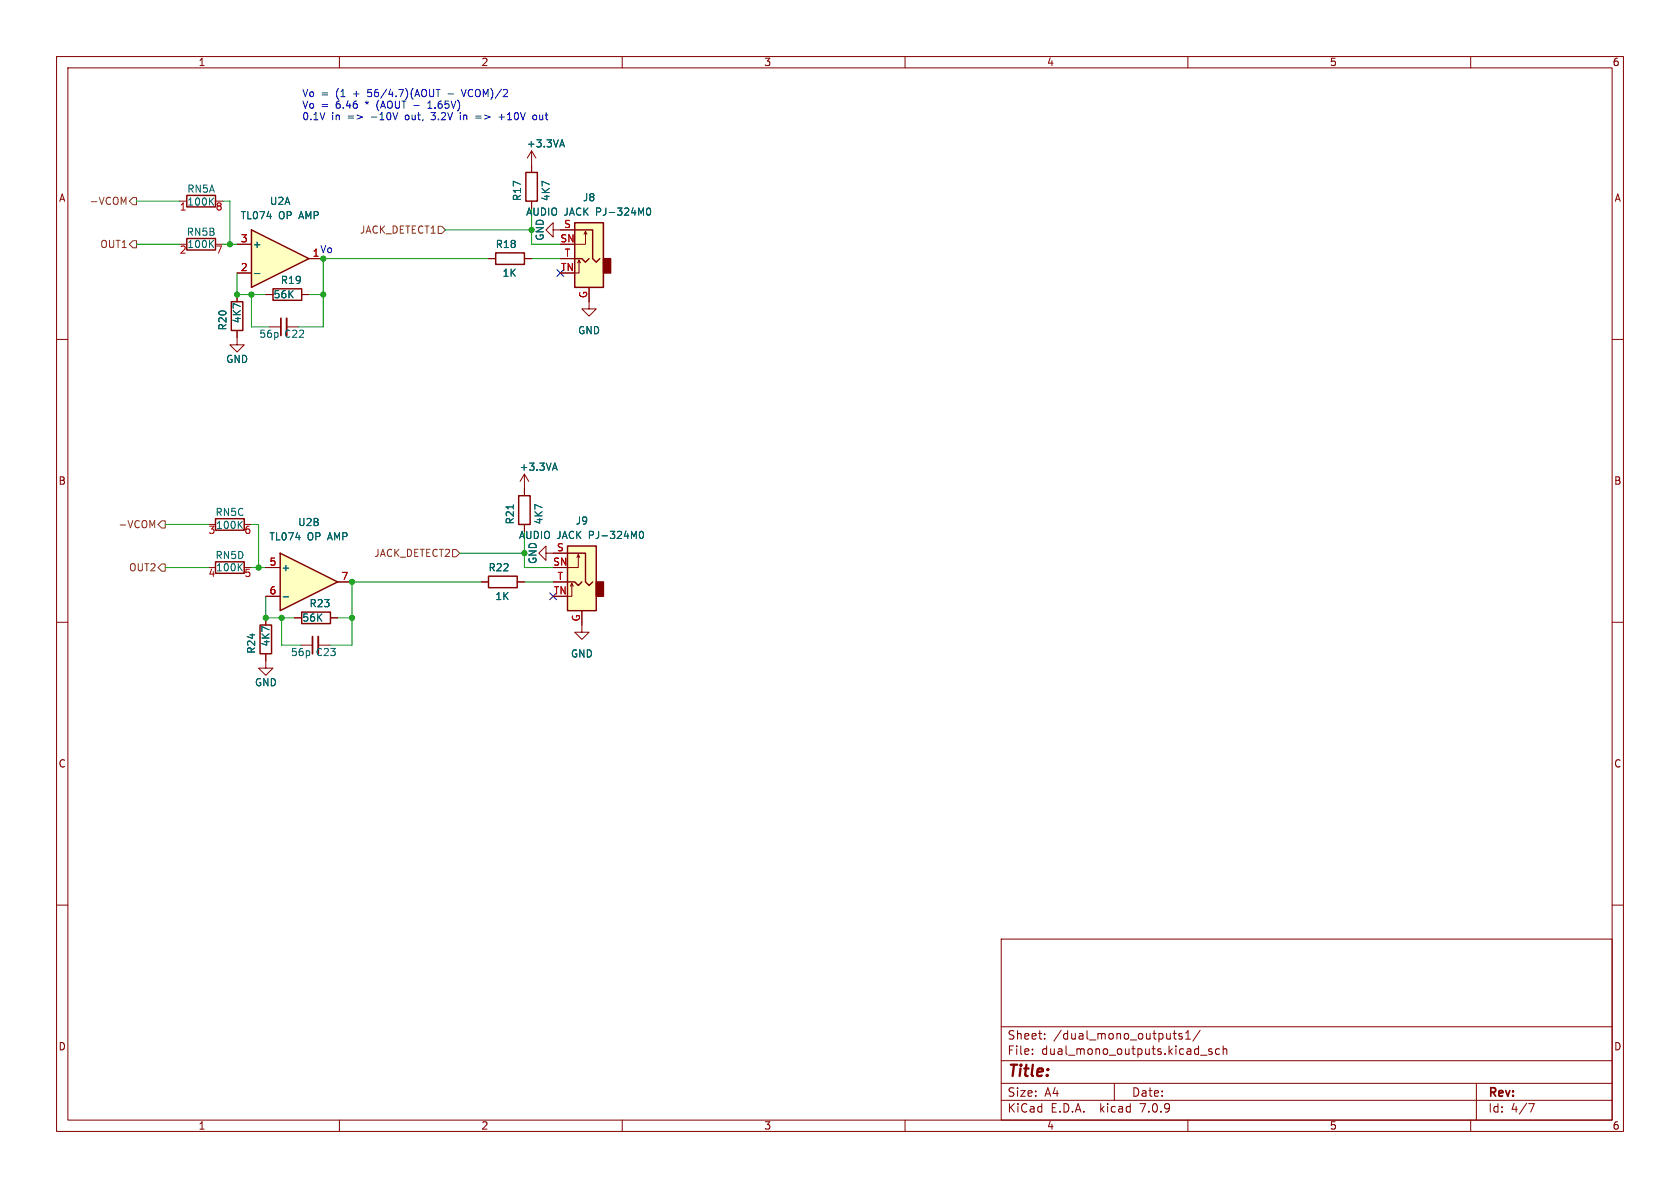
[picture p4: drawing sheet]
(kicad_sch (version 20211123) (generator eeschema)

 (paper "A4")

 (lib_symbols
  (symbol "Amplifier_Operational:TL074" (pin_names (offset 0.127)) (in_bom yes) (on_board yes)
   (property "Reference" "U" (id 0) (at 0 5.08 0) (effects (font (size 1.27 1.27)) (justify left)))
   (property "Value" "TL074" (id 1) (at 0 -5.08 0) (effects (font (size 1.27 1.27)) (justify left)))
   (property "Footprint" "" (id 2) (at -1.27 2.54 0) (effects (font (size 1.27 1.27)) hide))
   (property "Datasheet" "http://www.ti.com/lit/ds/symlink/tl071.pdf" (id 3) (at 1.27 5.08 0) (effects (font (size 1.27 1.27)) hide))
   (property "ki_locked" "" (id 4) (at 0 0 0) (effects (font (size 1.27 1.27))))
   (symbol "TL074_1_1"
    (polyline (pts (xy -5.08 5.08) (xy 5.08 0) (xy -5.08 -5.08) (xy -5.08 5.08)) (stroke (width 0.254) (type default) (color 0 0 0 0)) (fill (type background)))
    (pin output line (at 7.62 0 180) (length 2.54) (name "~" (effects (font (size 1.27 1.27)))) (number "1" (effects (font (size 1.27 1.27)))))
    (pin input line (at -7.62 -2.54 0) (length 2.54) (name "-" (effects (font (size 1.27 1.27)))) (number "2" (effects (font (size 1.27 1.27)))))
    (pin input line (at -7.62 2.54 0) (length 2.54) (name "+" (effects (font (size 1.27 1.27)))) (number "3" (effects (font (size 1.27 1.27))))))
   (symbol "TL074_2_1"
    (polyline (pts (xy -5.08 5.08) (xy 5.08 0) (xy -5.08 -5.08) (xy -5.08 5.08)) (stroke (width 0.254) (type default) (color 0 0 0 0)) (fill (type background)))
    (pin input line (at -7.62 2.54 0) (length 2.54) (name "+" (effects (font (size 1.27 1.27)))) (number "5" (effects (font (size 1.27 1.27)))))
    (pin input line (at -7.62 -2.54 0) (length 2.54) (name "-" (effects (font (size 1.27 1.27)))) (number "6" (effects (font (size 1.27 1.27)))))
    (pin output line (at 7.62 0 180) (length 2.54) (name "~" (effects (font (size 1.27 1.27)))) (number "7" (effects (font (size 1.27 1.27))))))
   (symbol "TL074_3_1"
    (polyline (pts (xy -5.08 5.08) (xy 5.08 0) (xy -5.08 -5.08) (xy -5.08 5.08)) (stroke (width 0.254) (type default) (color 0 0 0 0)) (fill (type background)))
    (pin input line (at -7.62 2.54 0) (length 2.54) (name "+" (effects (font (size 1.27 1.27)))) (number "10" (effects (font (size 1.27 1.27)))))
    (pin output line (at 7.62 0 180) (length 2.54) (name "~" (effects (font (size 1.27 1.27)))) (number "8" (effects (font (size 1.27 1.27)))))
    (pin input line (at -7.62 -2.54 0) (length 2.54) (name "-" (effects (font (size 1.27 1.27)))) (number "9" (effects (font (size 1.27 1.27))))))
   (symbol "TL074_4_1"
    (polyline (pts (xy -5.08 5.08) (xy 5.08 0) (xy -5.08 -5.08) (xy -5.08 5.08)) (stroke (width 0.254) (type default) (color 0 0 0 0)) (fill (type background)))
    (pin input line (at -7.62 2.54 0) (length 2.54) (name "+" (effects (font (size 1.27 1.27)))) (number "12" (effects (font (size 1.27 1.27)))))
    (pin input line (at -7.62 -2.54 0) (length 2.54) (name "-" (effects (font (size 1.27 1.27)))) (number "13" (effects (font (size 1.27 1.27)))))
    (pin output line (at 7.62 0 180) (length 2.54) (name "~" (effects (font (size 1.27 1.27)))) (number "14" (effects (font (size 1.27 1.27))))))
   (symbol "TL074_5_1"
    (pin power_in line (at -2.54 -7.62 90) (length 3.81) (name "V-" (effects (font (size 1.27 1.27)))) (number "11" (effects (font (size 1.27 1.27)))))
    (pin power_in line (at -2.54 7.62 270) (length 3.81) (name "V+" (effects (font (size 1.27 1.27)))) (number "4" (effects (font (size 1.27 1.27)))))))
  (symbol "Connector:AudioJack2_Ground_Switch" (in_bom yes) (on_board yes)
   (property "Reference" "J" (id 0) (at 0 11.43 0) (effects (font (size 1.27 1.27))))
   (property "Value" "AudioJack2_Ground_Switch" (id 1) (at 0 8.89 0) (effects (font (size 1.27 1.27))))
   (property "Footprint" "" (id 2) (at 0 5.08 0) (effects (font (size 1.27 1.27)) hide))
   (property "Datasheet" "~" (id 3) (at 0 5.08 0) (effects (font (size 1.27 1.27)) hide))
   (symbol "AudioJack2_Ground_Switch_0_1"
    (rectangle (start -2.54 -2.54) (end -3.81 0) (stroke (width 0.254) (type default) (color 0 0 0 0)) (fill (type outline)))
    (rectangle (start 2.54 6.35) (end -2.54 -5.08) (stroke (width 0.254) (type default) (color 0 0 0 0)) (fill (type background))))
   (symbol "AudioJack2_Ground_Switch_1_1"
    (polyline (pts (xy 0.635 4.826) (xy 0.889 4.318)) (stroke (width 0) (type default) (color 0 0 0 0)) (fill (type none)))
    (polyline (pts (xy 1.778 -0.254) (xy 2.032 -0.762)) (stroke (width 0) (type default) (color 0 0 0 0)) (fill (type none)))
    (polyline (pts (xy 0 0) (xy 0.635 -0.635) (xy 1.27 0) (xy 2.54 0)) (stroke (width 0.254) (type default) (color 0 0 0 0)) (fill (type none)))
    (polyline (pts (xy 2.54 -2.54) (xy 1.778 -2.54) (xy 1.778 -0.254) (xy 1.524 -0.762)) (stroke (width 0) (type default) (color 0 0 0 0)) (fill (type none)))
    (polyline (pts (xy 2.54 2.54) (xy 0.635 2.54) (xy 0.635 4.826) (xy 0.381 4.318)) (stroke (width 0) (type default) (color 0 0 0 0)) (fill (type none)))
    (polyline (pts (xy 2.54 5.08) (xy -0.635 5.08) (xy -0.635 0) (xy -1.27 -0.635) (xy -1.905 0)) (stroke (width 0.254) (type default) (color 0 0 0 0)) (fill (type none)))
    (pin passive line (at 0 -7.62 90) (length 2.54) (name "~" (effects (font (size 1.27 1.27)))) (number "G" (effects (font (size 1.27 1.27)))))
    (pin passive line (at 5.08 5.08 180) (length 2.54) (name "~" (effects (font (size 1.27 1.27)))) (number "S" (effects (font (size 1.27 1.27)))))
    (pin passive line (at 5.08 2.54 180) (length 2.54) (name "~" (effects (font (size 1.27 1.27)))) (number "SN" (effects (font (size 1.27 1.27)))))
    (pin passive line (at 5.08 0 180) (length 2.54) (name "~" (effects (font (size 1.27 1.27)))) (number "T" (effects (font (size 1.27 1.27)))))
    (pin passive line (at 5.08 -2.54 180) (length 2.54) (name "~" (effects (font (size 1.27 1.27)))) (number "TN" (effects (font (size 1.27 1.27)))))))
  (symbol "Device:C_Small" (pin_numbers hide) (pin_names (offset 0.254) hide) (in_bom yes) (on_board yes)
   (property "Reference" "C" (id 0) (at 0.254 1.778 0) (effects (font (size 1.27 1.27)) (justify left)))
   (property "Value" "C_Small" (id 1) (at 0.254 -2.032 0) (effects (font (size 1.27 1.27)) (justify left)))
   (property "Footprint" "" (id 2) (at 0 0 0) (effects (font (size 1.27 1.27)) hide))
   (property "Datasheet" "~" (id 3) (at 0 0 0) (effects (font (size 1.27 1.27)) hide))
   (symbol "C_Small_0_1"
    (polyline (pts (xy -1.524 -0.508) (xy 1.524 -0.508)) (stroke (width 0.3302) (type default) (color 0 0 0 0)) (fill (type none)))
    (polyline (pts (xy -1.524 0.508) (xy 1.524 0.508)) (stroke (width 0.3048) (type default) (color 0 0 0 0)) (fill (type none))))
   (symbol "C_Small_1_1"
    (pin passive line (at 0 2.54 270) (length 2.032) (name "~" (effects (font (size 1.27 1.27)))) (number "1" (effects (font (size 1.27 1.27)))))
    (pin passive line (at 0 -2.54 90) (length 2.032) (name "~" (effects (font (size 1.27 1.27)))) (number "2" (effects (font (size 1.27 1.27)))))))
  (symbol "Device:R" (pin_numbers hide) (pin_names (offset 0)) (in_bom yes) (on_board yes)
   (property "Reference" "R" (id 0) (at 2.032 0 90) (effects (font (size 1.27 1.27))))
   (property "Value" "R" (id 1) (at 0 0 90) (effects (font (size 1.27 1.27))))
   (property "Footprint" "" (id 2) (at -1.778 0 90) (effects (font (size 1.27 1.27)) hide))
   (property "Datasheet" "~" (id 3) (at 0 0 0) (effects (font (size 1.27 1.27)) hide))
   (symbol "R_0_1"
    (rectangle (start -1.016 -2.54) (end 1.016 2.54) (stroke (width 0.254) (type default) (color 0 0 0 0)) (fill (type none))))
   (symbol "R_1_1"
    (pin passive line (at 0 3.81 270) (length 1.27) (name "~" (effects (font (size 1.27 1.27)))) (number "1" (effects (font (size 1.27 1.27)))))
    (pin passive line (at 0 -3.81 90) (length 1.27) (name "~" (effects (font (size 1.27 1.27)))) (number "2" (effects (font (size 1.27 1.27)))))))
  (symbol "Device:R_Pack04_Split" (pin_names (offset 0) hide) (in_bom yes) (on_board yes)
   (property "Reference" "RN" (id 0) (at 2.032 0 90) (effects (font (size 1.27 1.27))))
   (property "Value" "R_Pack04_Split" (id 1) (at 0 0 90) (effects (font (size 1.27 1.27))))
   (property "Footprint" "" (id 2) (at -2.032 0 90) (effects (font (size 1.27 1.27)) hide))
   (property "Datasheet" "~" (id 3) (at 0 0 0) (effects (font (size 1.27 1.27)) hide))
   (symbol "R_Pack04_Split_0_1"
    (rectangle (start 1.016 2.54) (end -1.016 -2.54) (stroke (width 0.254) (type default) (color 0 0 0 0)) (fill (type none))))
   (symbol "R_Pack04_Split_1_1"
    (pin passive line (at 0 -3.81 90) (length 1.27) (name "R1.1" (effects (font (size 1.27 1.27)))) (number "1" (effects (font (size 1.27 1.27)))))
    (pin passive line (at 0 3.81 270) (length 1.27) (name "R1.2" (effects (font (size 1.27 1.27)))) (number "8" (effects (font (size 1.27 1.27))))))
   (symbol "R_Pack04_Split_2_1"
    (pin passive line (at 0 -3.81 90) (length 1.27) (name "R2.1" (effects (font (size 1.27 1.27)))) (number "2" (effects (font (size 1.27 1.27)))))
    (pin passive line (at 0 3.81 270) (length 1.27) (name "R2.2" (effects (font (size 1.27 1.27)))) (number "7" (effects (font (size 1.27 1.27))))))
   (symbol "R_Pack04_Split_3_1"
    (pin passive line (at 0 -3.81 90) (length 1.27) (name "R3.1" (effects (font (size 1.27 1.27)))) (number "3" (effects (font (size 1.27 1.27)))))
    (pin passive line (at 0 3.81 270) (length 1.27) (name "R3.2" (effects (font (size 1.27 1.27)))) (number "6" (effects (font (size 1.27 1.27))))))
   (symbol "R_Pack04_Split_4_1"
    (pin passive line (at 0 -3.81 90) (length 1.27) (name "R4.1" (effects (font (size 1.27 1.27)))) (number "4" (effects (font (size 1.27 1.27)))))
    (pin passive line (at 0 3.81 270) (length 1.27) (name "R4.2" (effects (font (size 1.27 1.27)))) (number "5" (effects (font (size 1.27 1.27)))))))
  (symbol "power:+3.3VA" (power) (pin_names (offset 0)) (in_bom yes) (on_board yes)
   (property "Reference" "#PWR" (id 0) (at 0 -3.81 0) (effects (font (size 1.27 1.27)) hide))
   (property "Value" "+3.3VA" (id 1) (at 0 3.556 0) (effects (font (size 1.27 1.27))))
   (property "Footprint" "" (id 2) (at 0 0 0) (effects (font (size 1.27 1.27)) hide))
   (property "Datasheet" "" (id 3) (at 0 0 0) (effects (font (size 1.27 1.27)) hide))
   (symbol "+3.3VA_0_1"
    (polyline (pts (xy -0.762 1.27) (xy 0 2.54)) (stroke (width 0) (type default) (color 0 0 0 0)) (fill (type none)))
    (polyline (pts (xy 0 0) (xy 0 2.54)) (stroke (width 0) (type default) (color 0 0 0 0)) (fill (type none)))
    (polyline (pts (xy 0 2.54) (xy 0.762 1.27)) (stroke (width 0) (type default) (color 0 0 0 0)) (fill (type none))))
   (symbol "+3.3VA_1_1"
    (pin power_in line (at 0 0 90) (length 0) hide (name "+3.3VA" (effects (font (size 1.27 1.27)))) (number "1" (effects (font (size 1.27 1.27)))))))
  (symbol "power:GND" (power) (pin_names (offset 0)) (in_bom yes) (on_board yes)
   (property "Reference" "#PWR" (id 0) (at 0 -6.35 0) (effects (font (size 1.27 1.27)) hide))
   (property "Value" "GND" (id 1) (at 0 -3.81 0) (effects (font (size 1.27 1.27))))
   (property "Footprint" "" (id 2) (at 0 0 0) (effects (font (size 1.27 1.27)) hide))
   (property "Datasheet" "" (id 3) (at 0 0 0) (effects (font (size 1.27 1.27)) hide))
   (symbol "GND_0_1"
    (polyline (pts (xy 0 0) (xy 0 -1.27) (xy 1.27 -1.27) (xy 0 -2.54) (xy -1.27 -1.27) (xy 0 -1.27)) (stroke (width 0) (type default) (color 0 0 0 0)) (fill (type none))))
   (symbol "GND_1_1"
    (pin power_in line (at 0 0 270) (length 0) hide (name "GND" (effects (font (size 1.27 1.27)))) (number "1" (effects (font (size 1.27 1.27))))))))

 (junction (at 46.99 109.22) (diameter 0) (color 0 0 0 0))
 (junction (at 62.23 102.87) (diameter 0) (color 0 0 0 0))
 (junction (at 62.23 109.22) (diameter 0) (color 0 0 0 0))
 (junction (at 57.15 52.07) (diameter 0) (color 0 0 0 0))
 (junction (at 57.15 45.72) (diameter 0) (color 0 0 0 0))
 (junction (at 45.72 100.33) (diameter 0) (color 0 0 0 0))
 (junction (at 92.71 97.79) (diameter 0) (color 0 0 0 0))
 (junction (at 40.64 43.18) (diameter 0) (color 0 0 0 0))
 (junction (at 44.45 52.07) (diameter 0) (color 0 0 0 0))
 (junction (at 49.7891 109.22) (diameter 0) (color 0 0 0 0))
 (junction (at 93.98 40.64) (diameter 0) (color 0 0 0 0))
 (junction (at 41.91 52.07) (diameter 0) (color 0 0 0 0))

 (no_connect (at 99.06 48.26))
 (no_connect (at 97.79 105.41))

 (wire (pts (xy 46.99 109.22) (xy 46.99 105.41)) (stroke (width 0) (type default) (color 0 0 0 0)))
 (wire (pts (xy 92.71 100.33) (xy 92.71 97.79)) (stroke (width 0) (type default) (color 0 0 0 0)))
 (wire (pts (xy 24.13 43.18) (xy 31.75 43.18)) (stroke (width 0) (type default) (color 0 0 0 0)))
 (wire (pts (xy 49.7891 114.046) (xy 49.7891 109.22)) (stroke (width 0) (type default) (color 0 0 0 0)))
 (wire (pts (xy 57.15 52.07) (xy 57.15 45.72)) (stroke (width 0) (type default) (color 0 0 0 0)))
 (wire (pts (xy 45.72 100.33) (xy 46.99 100.33)) (stroke (width 0) (type default) (color 0 0 0 0)))
 (wire (pts (xy 45.72 92.71) (xy 45.72 100.33)) (stroke (width 0) (type default) (color 0 0 0 0)))
 (wire (pts (xy 47.625 57.785) (xy 44.45 57.785)) (stroke (width 0) (type default) (color 0 0 0 0)))
 (wire (pts (xy 24.13 35.56) (xy 31.75 35.56)) (stroke (width 0) (type default) (color 0 0 0 0)))
 (wire (pts (xy 92.71 102.87) (xy 97.79 102.87)) (stroke (width 0) (type default) (color 0 0 0 0)))
 (wire (pts (xy 46.99 52.07) (xy 44.45 52.07)) (stroke (width 0) (type default) (color 0 0 0 0)))
 (wire (pts (xy 40.64 35.56) (xy 40.64 43.18)) (stroke (width 0) (type default) (color 0 0 0 0)))
 (wire (pts (xy 40.64 43.18) (xy 41.91 43.18)) (stroke (width 0) (type default) (color 0 0 0 0)))
 (wire (pts (xy 44.45 52.07) (xy 41.91 52.07)) (stroke (width 0) (type default) (color 0 0 0 0)))
 (wire (pts (xy 93.98 43.18) (xy 99.06 43.18)) (stroke (width 0) (type default) (color 0 0 0 0)))
 (wire (pts (xy 39.37 35.56) (xy 40.64 35.56)) (stroke (width 0) (type default) (color 0 0 0 0)))
 (wire (pts (xy 92.71 97.79) (xy 92.71 93.98)) (stroke (width 0) (type default) (color 0 0 0 0)))
 (wire (pts (xy 92.71 100.33) (xy 97.79 100.33)) (stroke (width 0) (type default) (color 0 0 0 0)))
 (wire (pts (xy 93.98 40.64) (xy 93.98 36.83)) (stroke (width 0) (type default) (color 0 0 0 0)))
 (wire (pts (xy 39.37 43.18) (xy 40.64 43.18)) (stroke (width 0) (type default) (color 0 0 0 0)))
 (wire (pts (xy 41.91 52.07) (xy 41.91 48.26)) (stroke (width 0) (type default) (color 0 0 0 0)))
 (wire (pts (xy 49.7891 109.22) (xy 46.99 109.22)) (stroke (width 0) (type default) (color 0 0 0 0)))
 (wire (pts (xy 44.45 92.71) (xy 45.72 92.71)) (stroke (width 0) (type default) (color 0 0 0 0)))
 (wire (pts (xy 53.213 114.046) (xy 49.7891 114.046)) (stroke (width 0) (type default) (color 0 0 0 0)))
 (wire (pts (xy 62.23 114.046) (xy 62.23 109.22)) (stroke (width 0) (type default) (color 0 0 0 0)))
 (wire (pts (xy 52.705 57.785) (xy 57.15 57.785)) (stroke (width 0) (type default) (color 0 0 0 0)))
 (wire (pts (xy 59.69 109.22) (xy 62.23 109.22)) (stroke (width 0) (type default) (color 0 0 0 0)))
 (wire (pts (xy 57.15 57.785) (xy 57.15 52.07)) (stroke (width 0) (type default) (color 0 0 0 0)))
 (wire (pts (xy 62.23 109.22) (xy 62.23 102.87)) (stroke (width 0) (type default) (color 0 0 0 0)))
 (wire (pts (xy 54.61 52.07) (xy 57.15 52.07)) (stroke (width 0) (type default) (color 0 0 0 0)))
 (wire (pts (xy 29.21 100.33) (xy 36.83 100.33)) (stroke (width 0) (type default) (color 0 0 0 0)))
 (wire (pts (xy 78.74 40.64) (xy 93.98 40.64)) (stroke (width 0) (type default) (color 0 0 0 0)))
 (wire (pts (xy 29.21 92.71) (xy 36.83 92.71)) (stroke (width 0) (type default) (color 0 0 0 0)))
 (wire (pts (xy 57.15 45.72) (xy 86.36 45.72)) (stroke (width 0) (type default) (color 0 0 0 0)))
 (wire (pts (xy 81.28 97.79) (xy 92.71 97.79)) (stroke (width 0) (type default) (color 0 0 0 0)))
 (wire (pts (xy 93.98 43.18) (xy 93.98 40.64)) (stroke (width 0) (type default) (color 0 0 0 0)))
 (wire (pts (xy 44.45 100.33) (xy 45.72 100.33)) (stroke (width 0) (type default) (color 0 0 0 0)))
 (wire (pts (xy 62.23 102.87) (xy 85.09 102.87)) (stroke (width 0) (type default) (color 0 0 0 0)))
 (wire (pts (xy 58.293 114.046) (xy 62.23 114.046)) (stroke (width 0) (type default) (color 0 0 0 0)))
 (wire (pts (xy 93.98 45.72) (xy 99.06 45.72)) (stroke (width 0) (type default) (color 0 0 0 0)))
 (wire (pts (xy 44.45 57.785) (xy 44.45 52.07)) (stroke (width 0) (type default) (color 0 0 0 0)))
 (wire (pts (xy 52.07 109.22) (xy 49.7891 109.22)) (stroke (width 0) (type default) (color 0 0 0 0)))

 (text "Vo" (at 56.515 45.085 0) (effects (font (size 1.27 1.27)) (justify left bottom)))
 (text "Vo = (1 + 56/4.7)(AOUT - VCOM)/2\nVo = 6.46 * (AOUT - 1.65V)\n0.1V in => -10V out, 3.2V in => +10V out" (at 53.34 21.59 0) (effects (font (size 1.27 1.27)) (justify left bottom)))

 (hierarchical_label "OUT1" (shape output) (at 24.13 43.18 180) (effects (font (size 1.27 1.27)) (justify right)))
 (hierarchical_label "-VCOM" (shape output) (at 29.21 92.71 180) (effects (font (size 1.27 1.27)) (justify right)))
 (hierarchical_label "-VCOM" (shape output) (at 24.13 35.56 180) (effects (font (size 1.27 1.27)) (justify right)))
 (hierarchical_label "OUT2" (shape output) (at 29.21 100.33 180) (effects (font (size 1.27 1.27)) (justify right)))
 (hierarchical_label "JACK_DETECT2" (shape input) (at 81.28 97.79 180) (effects (font (size 1.27 1.27)) (justify right)))
 (hierarchical_label "JACK_DETECT1" (shape input) (at 78.74 40.64 180) (effects (font (size 1.27 1.27)) (justify right)))

 (symbol (lib_id "Device:R") (at 92.71 90.17 180) (unit 1) (in_bom yes) (on_board yes)
  (property "Reference" "R21" (id 0) (at 90.17 88.9 90) (effects (font (size 1.27 1.27)) (justify left)))
  (property "Value" "4K7" (id 1) (at 95.25 88.9 90) (effects (font (size 1.27 1.27)) (justify left)))
  (property "Footprint" "Resistor_SMD:R_0402_1005Metric" (id 2) (at 94.488 90.17 90) (effects (font (size 1.27 1.27)) hide))
  (property "Datasheet" "https://datasheet.lcsc.com/lcsc/1809041728_YAGEO-RC0402FR-074K7L_C105871.pdf" (id 3) (at 92.71 90.17 0) (effects (font (size 1.27 1.27)) hide))
  (property "lcsc#" "C105871" (id 4) (at 92.71 90.17 0) (effects (font (size 1.27 1.27)) hide))
  (property "mfg#" "RC0402FR-074K7L" (id 5) (at 92.71 90.17 0) (effects (font (size 1.27 1.27)) hide)) (pin "1") (pin "2"))

 (symbol (lib_id "Device:R_Pack04_Split") (at 40.64 92.71 270) (unit 3) (in_bom yes) (on_board yes)
  (property "Reference" "RN5" (id 0) (at 40.64 90.551 90))
  (property "Value" "100K" (id 1) (at 40.64 92.837 90))
  (property "Footprint" "Resistor_SMD:R_Array_Convex_4x0402" (id 2) (at 40.64 90.678 90) (effects (font (size 1.27 1.27)) hide))
  (property "Datasheet" "https://datasheet.lcsc.com/lcsc/1811141451_YAGEO-YC124-FR-07100KL_C326786.pdf" (id 3) (at 40.64 92.71 0) (effects (font (size 1.27 1.27)) hide))
  (property "dig#" "" (id 4) (at 40.64 92.71 0) (effects (font (size 1.27 1.27)) hide))
  (property "mfg#" "YC124-FR-07100KL" (id 5) (at 40.64 92.71 0) (effects (font (size 1.27 1.27)) hide))
  (property "lcsc#" "C326786" (id 6) (at 40.64 92.71 0) (effects (font (size 1.27 1.27)) hide)) (pin "1") (pin "8") (pin "2") (pin "7") (pin "3") (pin "6") (pin "4") (pin "5"))

 (symbol (lib_id "Device:R_Pack04_Split") (at 40.64 100.33 270) (unit 4) (in_bom yes) (on_board yes)
  (property "Reference" "RN5" (id 0) (at 40.64 98.171 90))
  (property "Value" "100K" (id 1) (at 40.64 100.33 90))
  (property "Footprint" "Resistor_SMD:R_Array_Convex_4x0402" (id 2) (at 40.64 98.298 90) (effects (font (size 1.27 1.27)) hide))
  (property "Datasheet" "https://datasheet.lcsc.com/lcsc/1811141451_YAGEO-YC124-FR-07100KL_C326786.pdf" (id 3) (at 40.64 100.33 0) (effects (font (size 1.27 1.27)) hide))
  (property "dig#" "" (id 4) (at 40.64 100.33 0) (effects (font (size 1.27 1.27)) hide))
  (property "mfg#" "YC124-FR-07100KL" (id 5) (at 40.64 100.33 0) (effects (font (size 1.27 1.27)) hide))
  (property "lcsc#" "C326786" (id 6) (at 40.64 100.33 0) (effects (font (size 1.27 1.27)) hide)) (pin "1") (pin "8") (pin "2") (pin "7") (pin "3") (pin "6") (pin "4") (pin "5"))

 (symbol (lib_id "power:GND") (at 97.79 97.79 270) (mirror x) (unit 1) (in_bom yes) (on_board yes)
  (property "Reference" "#PWR084" (id 0) (at 91.44 97.79 0) (effects (font (size 1.27 1.27)) hide))
  (property "Value" "GND" (id 1) (at 94.2028 99.8064 0) (effects (font (size 1.27 1.27)) (justify left)))
  (property "Footprint" "" (id 2) (at 97.79 97.79 0) (effects (font (size 1.27 1.27)) hide))
  (property "Datasheet" "" (id 3) (at 97.79 97.79 0) (effects (font (size 1.27 1.27)) hide)) (pin "1"))

 (symbol (lib_id "power:GND") (at 102.87 110.49 0) (mirror y) (unit 1) (in_bom yes) (on_board yes) (fields_autoplaced)
  (property "Reference" "#PWR085" (id 0) (at 102.87 116.84 0) (effects (font (size 1.27 1.27)) hide))
  (property "Value" "GND" (id 1) (at 102.87 115.57 0))
  (property "Footprint" "" (id 2) (at 102.87 110.49 0) (effects (font (size 1.27 1.27)) hide))
  (property "Datasheet" "" (id 3) (at 102.87 110.49 0) (effects (font (size 1.27 1.27)) hide)) (pin "1"))

 (symbol (lib_id "Device:R_Pack04_Split") (at 35.56 43.18 270) (unit 2) (in_bom yes) (on_board yes)
  (property "Reference" "RN5" (id 0) (at 35.56 41.021 90))
  (property "Value" "100K" (id 1) (at 35.56 43.18 90))
  (property "Footprint" "Resistor_SMD:R_Array_Convex_4x0402" (id 2) (at 35.56 41.148 90) (effects (font (size 1.27 1.27)) hide))
  (property "Datasheet" "https://datasheet.lcsc.com/lcsc/1811141451_YAGEO-YC124-FR-07100KL_C326786.pdf" (id 3) (at 35.56 43.18 0) (effects (font (size 1.27 1.27)) hide))
  (property "dig#" "" (id 4) (at 35.56 43.18 0) (effects (font (size 1.27 1.27)) hide))
  (property "mfg#" "YC124-FR-07100KL" (id 5) (at 35.56 43.18 0) (effects (font (size 1.27 1.27)) hide))
  (property "lcsc#" "C326786" (id 6) (at 35.56 43.18 0) (effects (font (size 1.27 1.27)) hide)) (pin "1") (pin "8") (pin "2") (pin "7") (pin "3") (pin "6") (pin "4") (pin "5"))

 (symbol (lib_id "Device:R") (at 46.99 113.03 180) (unit 1) (in_bom yes) (on_board yes)
  (property "Reference" "R24" (id 0) (at 44.45 111.76 90) (effects (font (size 1.27 1.27)) (justify left)))
  (property "Value" "4K7" (id 1) (at 46.99 110.49 90) (effects (font (size 1.27 1.27)) (justify left)))
  (property "Footprint" "Resistor_SMD:R_0402_1005Metric" (id 2) (at 48.768 113.03 90) (effects (font (size 1.27 1.27)) hide))
  (property "Datasheet" "https://datasheet.lcsc.com/lcsc/1809041728_YAGEO-RC0402FR-074K7L_C105871.pdf" (id 3) (at 46.99 113.03 0) (effects (font (size 1.27 1.27)) hide))
  (property "lcsc#" "C105871" (id 4) (at 46.99 113.03 0) (effects (font (size 1.27 1.27)) hide))
  (property "mfg#" "RC0402FR-074K7L" (id 5) (at 46.99 113.03 0) (effects (font (size 1.27 1.27)) hide)) (pin "1") (pin "2"))

 (symbol (lib_id "Device:R") (at 90.17 45.72 90) (unit 1) (in_bom yes) (on_board yes)
  (property "Reference" "R18" (id 0) (at 91.44 43.18 90) (effects (font (size 1.27 1.27)) (justify left)))
  (property "Value" "1K" (id 1) (at 91.44 48.26 90) (effects (font (size 1.27 1.27)) (justify left)))
  (property "Footprint" "Resistor_SMD:R_0603_1608Metric" (id 2) (at 90.17 47.498 90) (effects (font (size 1.27 1.27)) hide))
  (property "Datasheet" "https://datasheet.lcsc.com/lcsc/1810182020_YAGEO-RC0603FR-071KL_C22548.pdf" (id 3) (at 90.17 45.72 0) (effects (font (size 1.27 1.27)) hide))
  (property "lcsc#" "C22548" (id 4) (at 90.17 45.72 0) (effects (font (size 1.27 1.27)) hide))
  (property "mfg#" "RC0603FR-071KL" (id 5) (at 90.17 45.72 0) (effects (font (size 1.27 1.27)) hide)) (pin "1") (pin "2"))

 (symbol (lib_id "power:GND") (at 41.91 59.69 0) (unit 1) (in_bom yes) (on_board yes)
  (property "Reference" "#PWR082" (id 0) (at 41.91 66.04 0) (effects (font (size 1.27 1.27)) hide))
  (property "Value" "GND" (id 1) (at 39.878 63.5 0) (effects (font (size 1.27 1.27)) (justify left)))
  (property "Footprint" "" (id 2) (at 41.91 59.69 0) (effects (font (size 1.27 1.27)) hide))
  (property "Datasheet" "" (id 3) (at 41.91 59.69 0) (effects (font (size 1.27 1.27)) hide)) (pin "1"))

 (symbol (lib_id "Connector:AudioJack2_Ground_Switch") (at 104.14 45.72 0) (mirror y) (unit 1) (in_bom yes) (on_board yes)
  (property "Reference" "J8" (id 0) (at 104.14 34.925 0))
  (property "Value" "AUDIO JACK PJ-324M0" (id 1) (at 104.14 37.465 0))
  (property "Footprint" "AudioJacksFixed:pj324m" (id 2) (at 104.14 40.64 0) (effects (font (size 1.27 1.27)) hide))
  (property "Datasheet" "https://datasheet.lcsc.com/lcsc/2110120730_XKB-Connectivity-PJ-324M0_C2884986.pdf" (id 3) (at 104.14 40.64 0) (effects (font (size 1.27 1.27)) hide))
  (property "lcsc#" "C2884986" (id 4) (at 104.14 45.72 0) (effects (font (size 1.27 1.27)) hide))
  (property "mfg#" "PJ-324M0" (id 5) (at 104.14 45.72 0) (effects (font (size 1.27 1.27)) hide)) (pin "G") (pin "S") (pin "SN") (pin "T") (pin "TN"))

 (symbol (lib_id "Connector:AudioJack2_Ground_Switch") (at 102.87 102.87 0) (mirror y) (unit 1) (in_bom yes) (on_board yes)
  (property "Reference" "J9" (id 0) (at 102.87 92.075 0))
  (property "Value" "AUDIO JACK PJ-324M0" (id 1) (at 102.87 94.615 0))
  (property "Footprint" "AudioJacksFixed:pj324m" (id 2) (at 102.87 97.79 0) (effects (font (size 1.27 1.27)) hide))
  (property "Datasheet" "https://datasheet.lcsc.com/lcsc/2110120730_XKB-Connectivity-PJ-324M0_C2884986.pdf" (id 3) (at 102.87 97.79 0) (effects (font (size 1.27 1.27)) hide))
  (property "lcsc#" "C2884986" (id 4) (at 102.87 102.87 0) (effects (font (size 1.27 1.27)) hide))
  (property "mfg#" "PJ-324M0" (id 5) (at 102.87 102.87 0) (effects (font (size 1.27 1.27)) hide)) (pin "G") (pin "S") (pin "SN") (pin "T") (pin "TN"))

 (symbol (lib_id "power:GND") (at 104.14 53.34 0) (mirror y) (unit 1) (in_bom yes) (on_board yes) (fields_autoplaced)
  (property "Reference" "#PWR081" (id 0) (at 104.14 59.69 0) (effects (font (size 1.27 1.27)) hide))
  (property "Value" "GND" (id 1) (at 104.14 58.42 0))
  (property "Footprint" "" (id 2) (at 104.14 53.34 0) (effects (font (size 1.27 1.27)) hide))
  (property "Datasheet" "" (id 3) (at 104.14 53.34 0) (effects (font (size 1.27 1.27)) hide)) (pin "1"))

 (symbol (lib_id "Device:R") (at 93.98 33.02 180) (unit 1) (in_bom yes) (on_board yes)
  (property "Reference" "R17" (id 0) (at 91.44 31.75 90) (effects (font (size 1.27 1.27)) (justify left)))
  (property "Value" "4K7" (id 1) (at 96.52 31.75 90) (effects (font (size 1.27 1.27)) (justify left)))
  (property "Footprint" "Resistor_SMD:R_0402_1005Metric" (id 2) (at 95.758 33.02 90) (effects (font (size 1.27 1.27)) hide))
  (property "Datasheet" "https://datasheet.lcsc.com/lcsc/1809041728_YAGEO-RC0402FR-074K7L_C105871.pdf" (id 3) (at 93.98 33.02 0) (effects (font (size 1.27 1.27)) hide))
  (property "lcsc#" "C105871" (id 4) (at 93.98 33.02 0) (effects (font (size 1.27 1.27)) hide))
  (property "mfg#" "RC0402FR-074K7L" (id 5) (at 93.98 33.02 0) (effects (font (size 1.27 1.27)) hide)) (pin "1") (pin "2"))

 (symbol (lib_id "Device:R") (at 50.8 52.07 270) (unit 1) (in_bom yes) (on_board yes)
  (property "Reference" "R19" (id 0) (at 49.53 49.53 90) (effects (font (size 1.27 1.27)) (justify left)))
  (property "Value" "56K" (id 1) (at 48.26 52.07 90) (effects (font (size 1.27 1.27)) (justify left)))
  (property "Footprint" "Resistor_SMD:R_0402_1005Metric" (id 2) (at 50.8 50.292 90) (effects (font (size 1.27 1.27)) hide))
  (property "Datasheet" "https://datasheet.lcsc.com/lcsc/1809041728_YAGEO-RC0402FR-074K7L_C105871.pdf" (id 3) (at 50.8 52.07 0) (effects (font (size 1.27 1.27)) hide))
  (property "lcsc#" "C114756" (id 4) (at 50.8 52.07 0) (effects (font (size 1.27 1.27)) hide))
  (property "mfg#" "RC0402FR-0756KL" (id 5) (at 50.8 52.07 0) (effects (font (size 1.27 1.27)) hide)) (pin "1") (pin "2"))

 (symbol (lib_id "power:GND") (at 99.06 40.64 270) (mirror x) (unit 1) (in_bom yes) (on_board yes)
  (property "Reference" "#PWR080" (id 0) (at 92.71 40.64 0) (effects (font (size 1.27 1.27)) hide))
  (property "Value" "GND" (id 1) (at 95.4728 42.6564 0) (effects (font (size 1.27 1.27)) (justify left)))
  (property "Footprint" "" (id 2) (at 99.06 40.64 0) (effects (font (size 1.27 1.27)) hide))
  (property "Datasheet" "" (id 3) (at 99.06 40.64 0) (effects (font (size 1.27 1.27)) hide)) (pin "1"))

 (symbol (lib_id "Device:R") (at 41.91 55.88 180) (unit 1) (in_bom yes) (on_board yes)
  (property "Reference" "R20" (id 0) (at 39.37 54.61 90) (effects (font (size 1.27 1.27)) (justify left)))
  (property "Value" "4K7" (id 1) (at 41.91 53.34 90) (effects (font (size 1.27 1.27)) (justify left)))
  (property "Footprint" "Resistor_SMD:R_0402_1005Metric" (id 2) (at 43.688 55.88 90) (effects (font (size 1.27 1.27)) hide))
  (property "Datasheet" "https://datasheet.lcsc.com/lcsc/1809041728_YAGEO-RC0402FR-074K7L_C105871.pdf" (id 3) (at 41.91 55.88 0) (effects (font (size 1.27 1.27)) hide))
  (property "lcsc#" "C105871" (id 4) (at 41.91 55.88 0) (effects (font (size 1.27 1.27)) hide))
  (property "mfg#" "RC0402FR-074K7L" (id 5) (at 41.91 55.88 0) (effects (font (size 1.27 1.27)) hide)) (pin "1") (pin "2"))

 (symbol (lib_id "Amplifier_Operational:TL074") (at 54.61 102.87 0) (unit 2) (in_bom yes) (on_board yes) (fields_autoplaced)
  (property "Reference" "U2" (id 0) (at 54.61 92.329 0))
  (property "Value" "TL074 OP AMP" (id 1) (at 54.61 94.869 0))
  (property "Footprint" "Package_SO:SOIC-14_3.9x8.7mm_P1.27mm" (id 2) (at 53.34 100.33 0) (effects (font (size 1.27 1.27)) hide))
  (property "Datasheet" "http://www.ti.com/lit/ds/symlink/tl071.pdf" (id 3) (at 55.88 97.79 0) (effects (font (size 1.27 1.27)) hide))
  (property "dig#" "497-2204-1-ND" (id 4) (at 54.61 102.87 0) (effects (font (size 1.27 1.27)) hide))
  (property "mfg#" "TL074CDT" (id 5) (at 54.61 102.87 0) (effects (font (size 1.27 1.27)) hide))
  (property "lcsc#" "C6963" (id 6) (at 54.61 102.87 0) (effects (font (size 1.27 1.27)) hide)) (pin "1") (pin "2") (pin "3") (pin "5") (pin "6") (pin "7") (pin "10") (pin "8") (pin "9") (pin "12") (pin "13") (pin "14") (pin "11") (pin "4"))

 (symbol (lib_id "Device:R") (at 55.88 109.22 270) (unit 1) (in_bom yes) (on_board yes)
  (property "Reference" "R23" (id 0) (at 54.61 106.68 90) (effects (font (size 1.27 1.27)) (justify left)))
  (property "Value" "56K" (id 1) (at 53.34 109.22 90) (effects (font (size 1.27 1.27)) (justify left)))
  (property "Footprint" "Resistor_SMD:R_0402_1005Metric" (id 2) (at 55.88 107.442 90) (effects (font (size 1.27 1.27)) hide))
  (property "Datasheet" "https://datasheet.lcsc.com/lcsc/1809041728_YAGEO-RC0402FR-074K7L_C105871.pdf" (id 3) (at 55.88 109.22 0) (effects (font (size 1.27 1.27)) hide))
  (property "lcsc#" "C114756" (id 4) (at 55.88 109.22 0) (effects (font (size 1.27 1.27)) hide))
  (property "mfg#" "RC0402FR-0756KL" (id 5) (at 55.88 109.22 0) (effects (font (size 1.27 1.27)) hide)) (pin "1") (pin "2"))

 (symbol (lib_id "Device:R_Pack04_Split") (at 35.56 35.56 270) (unit 1) (in_bom yes) (on_board yes)
  (property "Reference" "RN5" (id 0) (at 35.56 33.401 90))
  (property "Value" "100K" (id 1) (at 35.56 35.687 90))
  (property "Footprint" "Resistor_SMD:R_Array_Convex_4x0402" (id 2) (at 35.56 33.528 90) (effects (font (size 1.27 1.27)) hide))
  (property "Datasheet" "https://datasheet.lcsc.com/lcsc/1811141451_YAGEO-YC124-FR-07100KL_C326786.pdf" (id 3) (at 35.56 35.56 0) (effects (font (size 1.27 1.27)) hide))
  (property "dig#" "" (id 4) (at 35.56 35.56 0) (effects (font (size 1.27 1.27)) hide))
  (property "mfg#" "YC124-FR-07100KL" (id 5) (at 35.56 35.56 0) (effects (font (size 1.27 1.27)) hide))
  (property "lcsc#" "C326786" (id 6) (at 35.56 35.56 0) (effects (font (size 1.27 1.27)) hide)) (pin "1") (pin "8") (pin "2") (pin "7") (pin "3") (pin "6") (pin "4") (pin "5"))

 (symbol (lib_id "power:+3.3VA") (at 92.71 86.36 0) (unit 1) (in_bom yes) (on_board yes)
  (property "Reference" "#PWR083" (id 0) (at 92.71 90.17 0) (effects (font (size 1.27 1.27)) hide))
  (property "Value" "+3.3VA" (id 1) (at 95.25 82.55 0))
  (property "Footprint" "" (id 2) (at 92.71 86.36 0) (effects (font (size 1.27 1.27)) hide))
  (property "Datasheet" "" (id 3) (at 92.71 86.36 0) (effects (font (size 1.27 1.27)) hide)) (pin "1"))

 (symbol (lib_id "power:GND") (at 46.99 116.84 0) (unit 1) (in_bom yes) (on_board yes)
  (property "Reference" "#PWR086" (id 0) (at 46.99 123.19 0) (effects (font (size 1.27 1.27)) hide))
  (property "Value" "GND" (id 1) (at 44.958 120.65 0) (effects (font (size 1.27 1.27)) (justify left)))
  (property "Footprint" "" (id 2) (at 46.99 116.84 0) (effects (font (size 1.27 1.27)) hide))
  (property "Datasheet" "" (id 3) (at 46.99 116.84 0) (effects (font (size 1.27 1.27)) hide)) (pin "1"))

 (symbol (lib_id "Device:R") (at 88.9 102.87 90) (unit 1) (in_bom yes) (on_board yes)
  (property "Reference" "R22" (id 0) (at 90.17 100.33 90) (effects (font (size 1.27 1.27)) (justify left)))
  (property "Value" "1K" (id 1) (at 90.17 105.41 90) (effects (font (size 1.27 1.27)) (justify left)))
  (property "Footprint" "Resistor_SMD:R_0603_1608Metric" (id 2) (at 88.9 104.648 90) (effects (font (size 1.27 1.27)) hide))
  (property "Datasheet" "https://datasheet.lcsc.com/lcsc/1810182020_YAGEO-RC0603FR-071KL_C22548.pdf" (id 3) (at 88.9 102.87 0) (effects (font (size 1.27 1.27)) hide))
  (property "lcsc#" "C22548" (id 4) (at 88.9 102.87 0) (effects (font (size 1.27 1.27)) hide))
  (property "mfg#" "RC0603FR-071KL" (id 5) (at 88.9 102.87 0) (effects (font (size 1.27 1.27)) hide)) (pin "1") (pin "2"))

 (symbol (lib_id "Amplifier_Operational:TL074") (at 49.53 45.72 0) (unit 1) (in_bom yes) (on_board yes) (fields_autoplaced)
  (property "Reference" "U2" (id 0) (at 49.53 35.56 0))
  (property "Value" "TL074 OP AMP" (id 1) (at 49.53 38.1 0))
  (property "Footprint" "Package_SO:SOIC-14_3.9x8.7mm_P1.27mm" (id 2) (at 48.26 43.18 0) (effects (font (size 1.27 1.27)) hide))
  (property "Datasheet" "http://www.ti.com/lit/ds/symlink/tl071.pdf" (id 3) (at 50.8 40.64 0) (effects (font (size 1.27 1.27)) hide))
  (property "dig#" "497-2204-1-ND" (id 4) (at 49.53 45.72 0) (effects (font (size 1.27 1.27)) hide))
  (property "mfg#" "TL074CDT" (id 5) (at 49.53 45.72 0) (effects (font (size 1.27 1.27)) hide))
  (property "lcsc#" "C6963" (id 6) (at 49.53 45.72 0) (effects (font (size 1.27 1.27)) hide)) (pin "1") (pin "2") (pin "3") (pin "5") (pin "6") (pin "7") (pin "10") (pin "8") (pin "9") (pin "12") (pin "13") (pin "14") (pin "11") (pin "4"))

 (symbol (lib_id "Device:C_Small") (at 50.165 57.785 90) (unit 1) (in_bom yes) (on_board yes)
  (property "Reference" "C22" (id 0) (at 52.07 59.055 90))
  (property "Value" "56p" (id 1) (at 47.625 59.055 90))
  (property "Footprint" "Capacitor_SMD:C_0402_1005Metric" (id 2) (at 50.165 57.785 0) (effects (font (size 1.27 1.27)) hide))
  (property "Datasheet" "https://datasheet.lcsc.com/lcsc/2005262133_YAGEO-CC0402FRNPO9BN560_C526981.pdf" (id 3) (at 50.165 57.785 0) (effects (font (size 1.27 1.27)) hide))
  (property "lcsc#" "C526981" (id 4) (at 50.165 57.785 0) (effects (font (size 1.27 1.27)) hide))
  (property "mfg#" "CC0402FRNPO9BN560" (id 5) (at 50.165 57.785 0) (effects (font (size 1.27 1.27)) hide)) (pin "1") (pin "2"))

 (symbol (lib_id "Device:C_Small") (at 55.753 114.046 90) (unit 1) (in_bom yes) (on_board yes)
  (property "Reference" "C23" (id 0) (at 57.658 115.316 90))
  (property "Value" "56p" (id 1) (at 53.213 115.316 90))
  (property "Footprint" "Capacitor_SMD:C_0402_1005Metric" (id 2) (at 55.753 114.046 0) (effects (font (size 1.27 1.27)) hide))
  (property "Datasheet" "https://datasheet.lcsc.com/lcsc/2005262133_YAGEO-CC0402FRNPO9BN560_C526981.pdf" (id 3) (at 55.753 114.046 0) (effects (font (size 1.27 1.27)) hide))
  (property "lcsc#" "C526981" (id 4) (at 55.753 114.046 0) (effects (font (size 1.27 1.27)) hide))
  (property "mfg#" "CC0402FRNPO9BN560" (id 5) (at 55.753 114.046 0) (effects (font (size 1.27 1.27)) hide)) (pin "1") (pin "2"))

 (symbol (lib_id "power:+3.3VA") (at 93.98 29.21 0) (unit 1) (in_bom yes) (on_board yes)
  (property "Reference" "#PWR079" (id 0) (at 93.98 33.02 0) (effects (font (size 1.27 1.27)) hide))
  (property "Value" "+3.3VA" (id 1) (at 96.52 25.4 0))
  (property "Footprint" "" (id 2) (at 93.98 29.21 0) (effects (font (size 1.27 1.27)) hide))
  (property "Datasheet" "" (id 3) (at 93.98 29.21 0) (effects (font (size 1.27 1.27)) hide)) (pin "1")))
